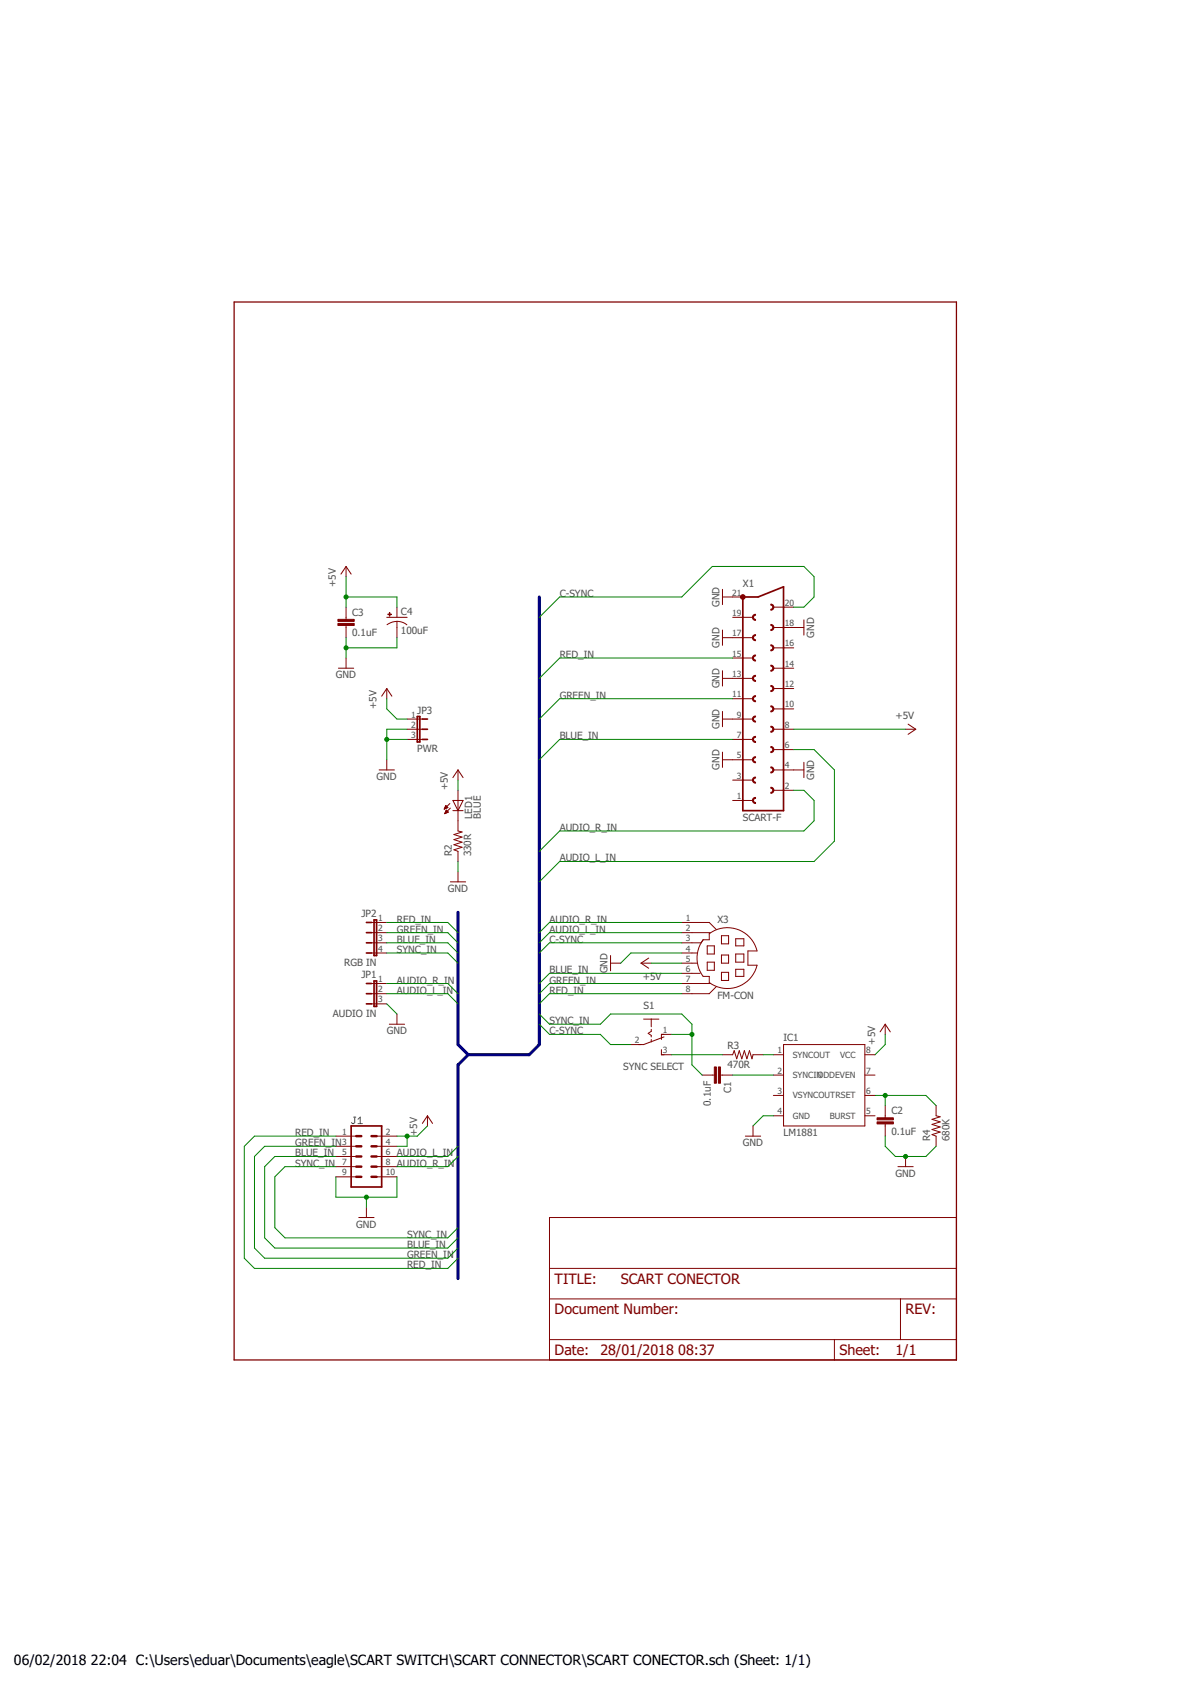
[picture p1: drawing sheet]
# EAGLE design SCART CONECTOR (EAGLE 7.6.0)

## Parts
C1  0.1uF  C7.5/3  [C7.5B3]
C2  0.1uF  C7.5/3  [C7.5B3]
C3  0.1uF  C7.5/3  [C7.5B3]
C4  100uF  CPOL-USE5-13  [E5-13]
IC1  LM1881  [DIL08]
J1  CONN_05X2SHD-NS  [2X5-SHROUDED-NS]
JP1  AUDIO IN  JP2E  [JP2]
JP2  RGB IN  JP4E  [JP4]
JP3  PWR  JP2E  [JP2]
LED1  BLUE  LED5MM  [LED5MM]
R2  330R  R-US_0204/7  [0204/7]
R3  470R  R-US_0204/7  [0204/7]
R4  680K  R-US_0204/7  [0204/7]
S1  SYNC SELECT  255SB  [255SB]
X1  SCART-F  [SCART-F]
X3  FM-CON  MD08SS  [MDIN08SS]

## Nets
+5V [SINGAL]: C3.1 C4.+ IC1.8(VCC) J1.2 J1.4 JP3.1 LED1.A X1.8 X3.5
AUDIO_L_IN [SINGAL]: J1.6 JP1.2 X1.3 X3.2
AUDIO_R_IN [SINGAL]: J1.8 JP1.1 X1.1 X3.1
BLUE_IN [SINGAL]: J1.5 JP2.3 X1.7 X3.6
C-SYNC [SINGAL]: S1.2(P) X1.20 X3.3
GND [SINGAL]: C2.2 C3.2 C4.- IC1.4(GND) J1.9 J1.10 JP1.3 JP3.2 JP3.3 R2.1 R4.1 X1.4 X1.5 X1.9 X1.13 X1.17 X1.18 X1.21 X3.4
GREEN_IN [SINGAL]: J1.3 JP2.2 X1.11 X3.7
N$2 [SINGAL]: R3.1 S1.3(S)
N$3 [SINGAL]: IC1.1(SYNCOUT) R3.2
N$4: LED1.K(C) R2.2
N$5 [SINGAL]: C1.1 IC1.2(SYNCIN)
N$6 [SINGAL]: C2.1 IC1.6(RSET) R4.2
RED_IN [SINGAL]: J1.1 JP2.1 X1.15 X3.8
SYNC_IN [SINGAL]: C1.2 J1.7 JP2.4 S1.1(O)
Unconnected: IC1.3(VSYNCOUT) IC1.5(BURST) IC1.7(ODDEVEN) X1.2 X1.6 X1.10 X1.12 X1.14 X1.16 X1.19

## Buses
B$1

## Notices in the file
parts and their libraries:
SparkFun-Connectors: Licensing: Creative Commons ShareAlike 4.0 International - https://creativecommons.org/licenses/by-sa/4.0
